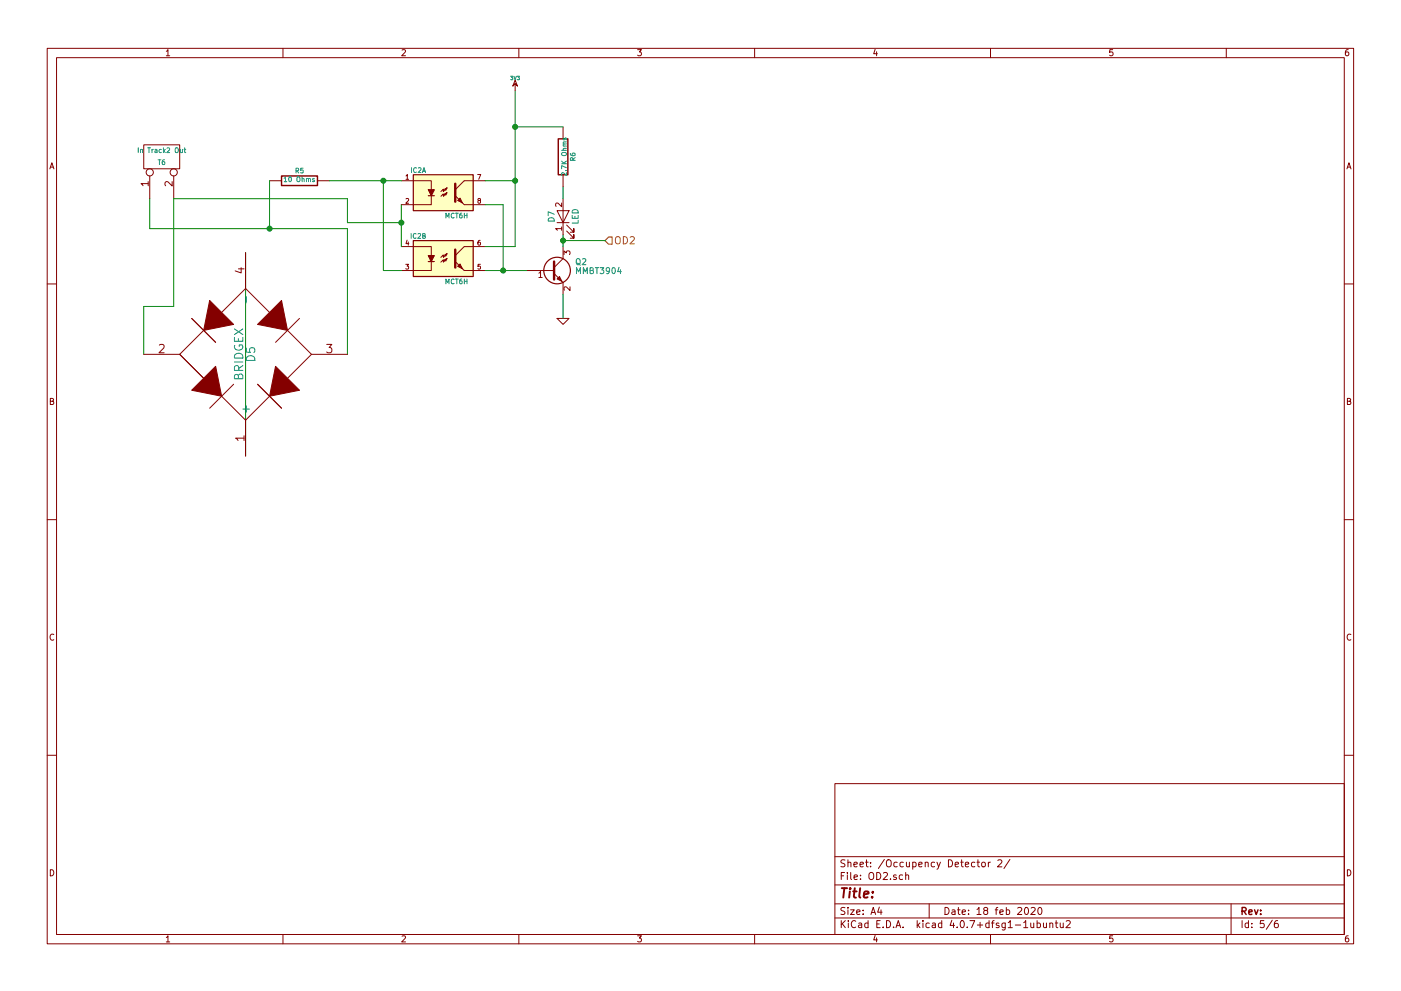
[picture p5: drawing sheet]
EESchema Schematic File Version 2
LIBS:power
LIBS:device
LIBS:transistors
LIBS:conn
LIBS:linear
LIBS:regul
LIBS:74xx
LIBS:cmos4000
LIBS:adc-dac
LIBS:memory
LIBS:xilinx
LIBS:microcontrollers
LIBS:dsp
LIBS:microchip
LIBS:analog_switches
LIBS:motorola
LIBS:texas
LIBS:intel
LIBS:audio
LIBS:interface
LIBS:digital-audio
LIBS:philips
LIBS:display
LIBS:cypress
LIBS:siliconi
LIBS:opto
LIBS:atmel
LIBS:contrib
LIBS:valves
LIBS:esp32_devboards
LIBS:smalljumper
LIBS:sn65hvd233-ht
LIBS:lm2574n-5
LIBS:MCP23xxx
LIBS:tbd62x83a
LIBS:tc442x
LIBS:mct6h
LIBS:bridge
LIBS:pca9685
LIBS:4814p-2
LIBS:ESP32-PWMHalfSidingSMD-cache
EELAYER 25 0
EELAYER END
$Descr A4 11693 8268
encoding utf-8
Sheet 5 6
Title ""
Date "18 feb 2020"
Rev ""
Comp ""
Comment1 ""
Comment2 ""
Comment3 ""
Comment4 ""
$EndDescr
$Comp
L CONN_2 T?
U 1 1
P 1350 1300
AR Path="/5C70A8FB/5C8316FA" Ref="T?"  Part="1" 
AR Path="/5CA368DE/5C8316FA" Ref="T6"  Part="1" 
F 0 "T6" V 1300 1300 40  0000 C CNN
F 1 "In Track2 Out" V 1400 1300 40  0000 C CNN
F 2 "Connectors:bornier2" H 1350 1300 60  0001 C CNN
F 3 "~" H 1350 1300 60  0000 C CNN
F 4 "490-TB007-508-02BE" H 1350 1300 60  0001 C CNN "Mouser Part Number"
	1    1350 1300
	0    -1   -1   0   
$EndComp
$Comp
L R-RESCUE-ESP32-PWMHalfSidingSMD R?
U 1 1
P 2500 1500
AR Path="/5C70A8FB/5CA369C5" Ref="R?"  Part="1" 
AR Path="/5CA368DE/5CA369C5" Ref="R5"  Part="1" 
F 0 "R5" V 2580 1500 40  0000 C CNN
F 1 "10 Ohms" V 2507 1501 40  0000 C CNN
F 2 "Resistors_SMD:R_0603" V 2430 1500 30  0001 C CNN
F 3 "~" H 2500 1500 30  0000 C CNN
F 4 "71-CRCW060310R0FKEAC" H 2500 1500 60  0001 C CNN "Mouser Part Number"
	1    2500 1500
	0    -1   -1   0   
$EndComp
$Comp
L MCT6H IC?
U 1 1
P 3700 1600
AR Path="/5C70A8FB/5CA369C6" Ref="IC?"  Part="1" 
AR Path="/5CA368DE/5CA369C6" Ref="IC2"  Part="1" 
F 0 "IC2" H 3490 1790 40  0000 C CNN
F 1 "MCT6H" H 3810 1410 40  0000 C CNN
F 2 "SMT8:SMT8" H 3540 1420 30  0001 C CIN
F 3 "~" H 3700 1600 60  0000 C CNN
F 4 "512-MCT6SD" H 3700 1600 60  0001 C CNN "Mouser Part Number"
	1    3700 1600
	1    0    0    -1  
$EndComp
$Comp
L MCT6H IC?
U 2 1
P 3700 2150
AR Path="/5C70A8FB/5CA369C7" Ref="IC?"  Part="2" 
AR Path="/5CA368DE/5CA369C7" Ref="IC2"  Part="2" 
F 0 "IC2" H 3490 2340 40  0000 C CNN
F 1 "MCT6H" H 3810 1960 40  0000 C CNN
F 2 "SMT8:SMT8" H 3540 1970 30  0001 C CIN
F 3 "~" H 3700 2150 60  0000 C CNN
F 4 " MCT6SD" H 3700 2150 60  0001 C CNN "Mouser Part Number"
	2    3700 2150
	1    0    0    -1  
$EndComp
$Comp
L R-RESCUE-ESP32-PWMHalfSidingSMD R?
U 1 1
P 4700 1300
AR Path="/5C70A8FB/5CA369C8" Ref="R?"  Part="1" 
AR Path="/5CA368DE/5CA369C8" Ref="R6"  Part="1" 
F 0 "R6" V 4780 1300 40  0000 C CNN
F 1 "2.7K Ohms" V 4707 1301 40  0000 C CNN
F 2 "Resistors_SMD:R_0603" V 4630 1300 30  0001 C CNN
F 3 "~" H 4700 1300 30  0000 C CNN
F 4 "71-CRCW06032K70JNEAC" H 4700 1300 60  0001 C CNN "Mouser Part Number"
	1    4700 1300
	1    0    0    -1  
$EndComp
Wire Wire Line
	2250 1900 2250 1500
Wire Wire Line
	1250 1900 2900 1900
Wire Wire Line
	1250 1900 1250 1650
Wire Wire Line
	2050 2100 2050 3800
Wire Wire Line
	1450 1650 2900 1650
Wire Wire Line
	2900 1650 2900 1850
Wire Wire Line
	3350 1700 3350 2050
Wire Wire Line
	2750 1500 3350 1500
Wire Wire Line
	3200 1500 3200 2250
Wire Wire Line
	3200 2250 3350 2250
Wire Wire Line
	4300 2050 4050 2050
Wire Wire Line
	4300 750  4300 2050
Wire Wire Line
	4050 1700 4200 1700
Wire Wire Line
	4050 2250 4400 2250
Connection ~ 3200 1500
Wire Wire Line
	2900 1850 3350 1850
Connection ~ 3350 1850
Connection ~ 4300 1500
$Comp
L 3V3 #PWR?
U 1 1
P 4300 750
AR Path="/5C70AEE5/5CA369C9" Ref="#PWR?"  Part="1" 
AR Path="/5CA368DE/5CA369C9" Ref="#PWR020"  Part="1" 
F 0 "#PWR020" H 4300 710 30  0001 C CNN
F 1 "3V3" H 4300 860 30  0000 C CNN
F 2 "" H 4300 750 60  0000 C CNN
F 3 "" H 4300 750 60  0000 C CNN
	1    4300 750 
	1    0    0    -1  
$EndComp
$Comp
L GND-RESCUE-ESP32-PWMHalfSidingSMD #PWR?
U 1 1
P 4700 2650
AR Path="/5C70AEE5/5CA369CA" Ref="#PWR?"  Part="1" 
AR Path="/5CA368DE/5CA369CA" Ref="#PWR021"  Part="1" 
F 0 "#PWR021" H 4700 2650 30  0001 C CNN
F 1 "GND" H 4700 2580 30  0001 C CNN
F 2 "" H 4700 2650 60  0000 C CNN
F 3 "" H 4700 2650 60  0000 C CNN
	1    4700 2650
	1    0    0    -1  
$EndComp
Connection ~ 4200 2250
Text HLabel 5050 2000 2    60   Input ~ 0
OD2
Wire Wire Line
	2900 1900 2900 2950
Connection ~ 2250 1900
Wire Wire Line
	1450 1650 1450 2550
Wire Wire Line
	1450 2550 1200 2550
Wire Wire Line
	1200 2550 1200 2950
$Comp
L MMBT3904 Q2
U 1 1
P 4600 2250
F 0 "Q2" H 4800 2325 50  0000 L CNN
F 1 "MMBT3904" H 4800 2250 50  0000 L CNN
F 2 "TO_SOT_Packages_SMD:SOT-23" H 4800 2175 50  0001 L CIN
F 3 "" H 4600 2250 50  0001 L CNN
F 4 "771-MMBT3904T/R" H 4600 2250 60  0001 C CNN "Mouser Part Number"
	1    4600 2250
	1    0    0    -1  
$EndComp
$Comp
L LED D7
U 1 1
P 4700 1800
F 0 "D7" H 4700 1900 50  0000 C CNN
F 1 "LED" H 4700 1700 50  0000 C CNN
F 2 "LEDs:LED_0603" H 4700 1800 50  0001 C CNN
F 3 "" H 4700 1800 50  0001 C CNN
F 4 "710-150060SS55040" H 4700 1800 60  0001 C CNN "Mouser Part Number"
	1    4700 1800
	0    -1   -1   0   
$EndComp
Wire Wire Line
	4200 1700 4200 2250
Wire Wire Line
	4050 1500 4300 1500
Wire Wire Line
	4700 2450 4700 2650
Wire Wire Line
	4700 1050 4300 1050
Connection ~ 4300 1050
Wire Wire Line
	4700 1550 4700 1650
Wire Wire Line
	4700 1950 4700 2050
Wire Wire Line
	5050 2000 4700 2000
Connection ~ 4700 2000
$Comp
L BRIDGEX D?
U 1 1
P 2050 2950
AR Path="/5C70A8FB/5CA369C4" Ref="D?"  Part="1" 
AR Path="/5CA368DE/5CA369C4" Ref="D5"  Part="1" 
F 0 "D5" H 2050 3000 70  0000 C CNN
F 1 "BRIDGEX" H 2050 2900 70  0000 C CNN
F 2 "Z4DGP:Z4DGP" H 2050 2950 60  0001 C CNN
F 3 "~" H 2050 2950 60  0000 C CNN
F 4 "750-Z4DGP406L-HF" H 2050 2950 60  0001 C CNN "Mouser Part Number"
	1    2050 2950
	0    1    1    0   
$EndComp
$EndSCHEMATC
